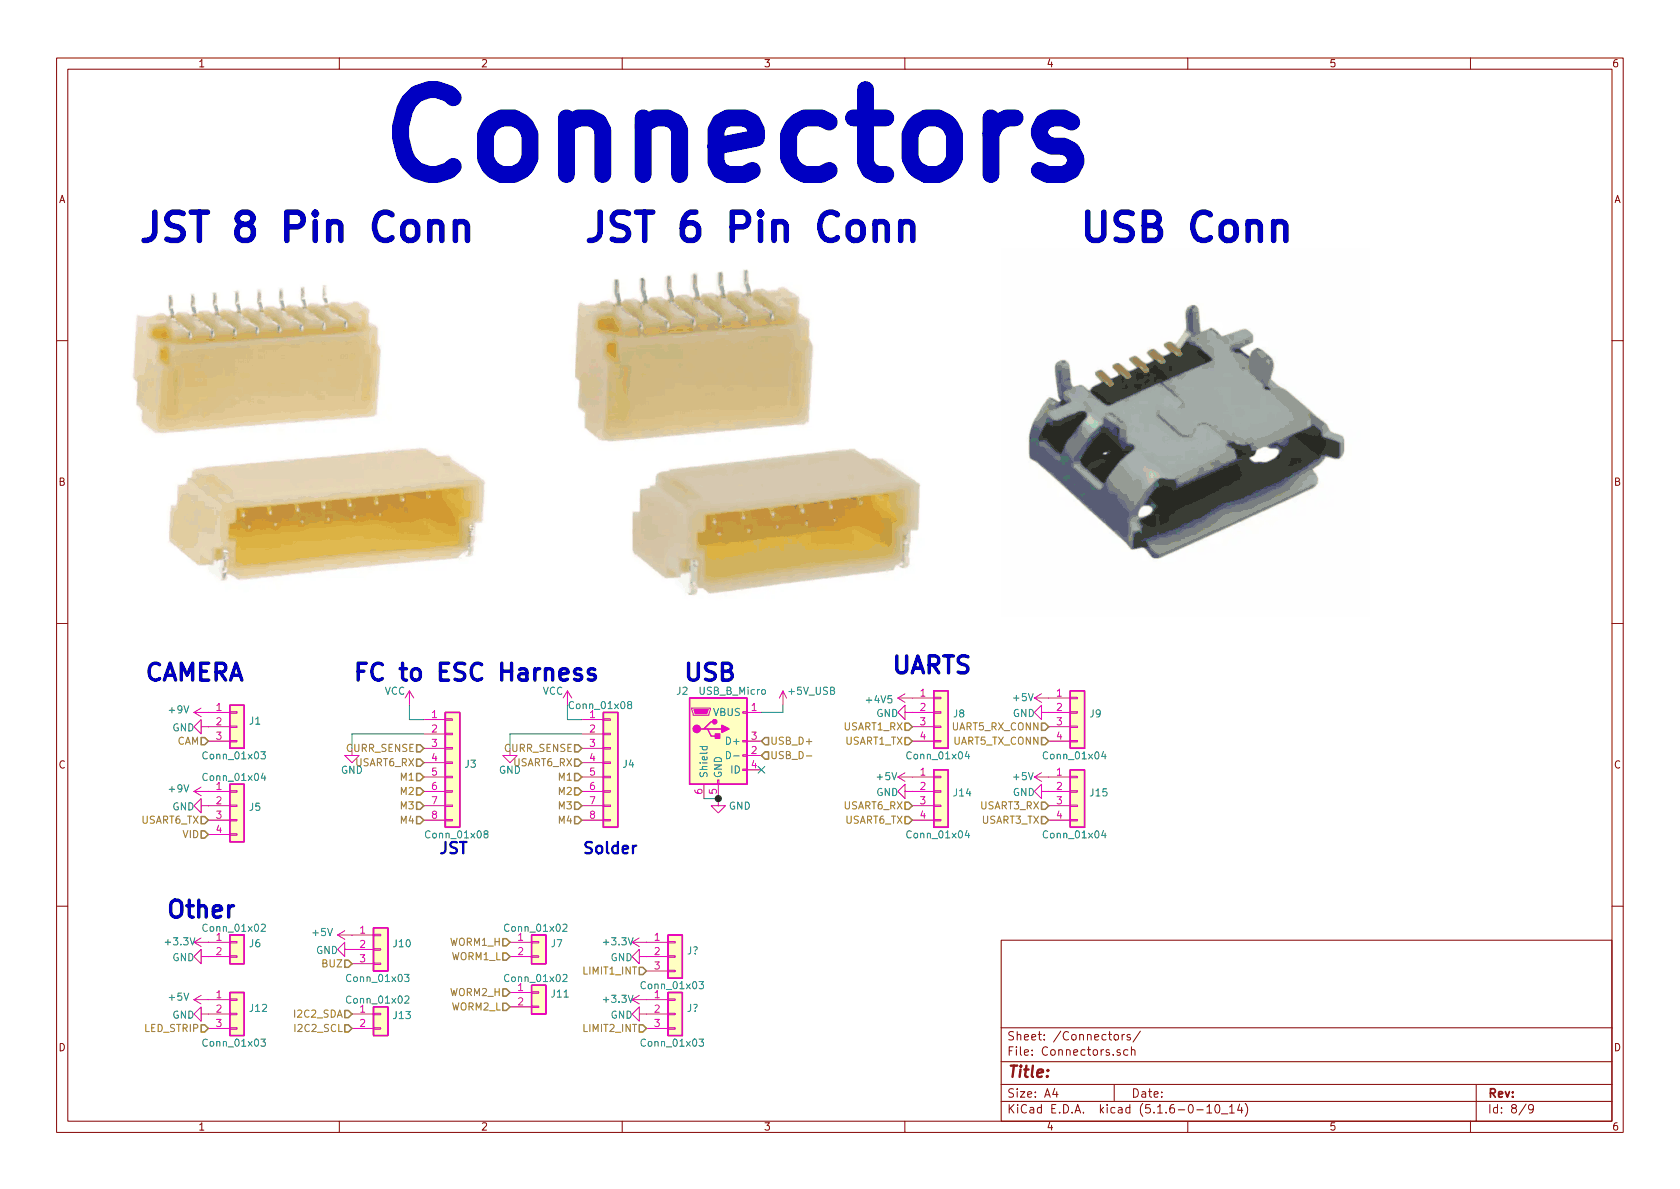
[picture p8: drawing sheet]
EESchema Schematic File Version 4
EELAYER 30 0
EELAYER END
$Descr A4 11693 8268
encoding utf-8
Sheet 8 9
Title ""
Date ""
Rev ""
Comp ""
Comment1 ""
Comment2 ""
Comment3 ""
Comment4 ""
$EndDescr
$Comp
L Connector_Generic:Conn_01x04 J?
U 1 1
P 1650 5600
AR Path="/60A86529" Ref="J?"  Part="1" 
AR Path="/60A7361B/60A86529" Ref="J5"  Part="1" 
F 0 "J5" H 1730 5592 50  0000 L CNN
F 1 "Conn_01x04" H 1400 5800 50  0000 L CNN
F 2 "Connector_Wire:SolderWire-0.1sqmm_1x04_P3.6mm_D0.4mm_OD1mm" H 1650 5600 50  0001 C CNN
F 3 "~" H 1650 5600 50  0001 C CNN
	1    1650 5600
	1    0    0    -1  
$EndComp
$Comp
L Connector_Generic:Conn_01x02 J?
U 1 1
P 1650 6550
AR Path="/60A86532" Ref="J?"  Part="1" 
AR Path="/60A7361B/60A86532" Ref="J6"  Part="1" 
F 0 "J6" H 1730 6542 50  0000 L CNN
F 1 "Conn_01x02" H 1400 6650 50  0000 L CNN
F 2 "Connector_Wire:SolderWire-0.1sqmm_1x02_P3.6mm_D0.4mm_OD1mm" H 1650 6550 50  0001 C CNN
F 3 "~" H 1650 6550 50  0001 C CNN
	1    1650 6550
	1    0    0    -1  
$EndComp
$Comp
L power:GND #PWR?
U 1 1
P 1450 6650
AR Path="/60A86538" Ref="#PWR?"  Part="1" 
AR Path="/60A7361B/60A86538" Ref="#PWR087"  Part="1" 
F 0 "#PWR087" H 1450 6400 50  0001 C CNN
F 1 "GND" V 1455 6477 50  0000 C CNN
F 2 "" H 1450 6650 50  0001 C CNN
F 3 "" H 1450 6650 50  0001 C CNN
	1    1450 6650
	0    1    1    0   
$EndComp
$Comp
L power:+3.3V #PWR?
U 1 1
P 1450 6550
AR Path="/60A8653E" Ref="#PWR?"  Part="1" 
AR Path="/60A7361B/60A8653E" Ref="#PWR083"  Part="1" 
F 0 "#PWR083" H 1450 6400 50  0001 C CNN
F 1 "+3.3V" V 1450 6750 50  0000 C CNN
F 2 "" H 1450 6550 50  0001 C CNN
F 3 "" H 1450 6550 50  0001 C CNN
	1    1450 6550
	0    -1   -1   0   
$EndComp
$Comp
L Connector_Generic:Conn_01x02 J?
U 1 1
P 2650 7050
AR Path="/60A86544" Ref="J?"  Part="1" 
AR Path="/60A7361B/60A86544" Ref="J13"  Part="1" 
F 0 "J13" H 2730 7042 50  0000 L CNN
F 1 "Conn_01x02" H 2400 7150 50  0000 L CNN
F 2 "Connector_Wire:SolderWire-0.1sqmm_1x02_P3.6mm_D0.4mm_OD1mm" H 2650 7050 50  0001 C CNN
F 3 "~" H 2650 7050 50  0001 C CNN
	1    2650 7050
	1    0    0    -1  
$EndComp
$Comp
L power:GND #PWR?
U 1 1
P 1450 5600
AR Path="/60A8654A" Ref="#PWR?"  Part="1" 
AR Path="/60A7361B/60A8654A" Ref="#PWR079"  Part="1" 
F 0 "#PWR079" H 1450 5350 50  0001 C CNN
F 1 "GND" V 1455 5427 50  0000 C CNN
F 2 "" H 1450 5600 50  0001 C CNN
F 3 "" H 1450 5600 50  0001 C CNN
	1    1450 5600
	0    1    1    0   
$EndComp
$Comp
L Connector_Generic:Conn_01x04 J?
U 1 1
P 6550 5500
AR Path="/60A86550" Ref="J?"  Part="1" 
AR Path="/60A7361B/60A86550" Ref="J14"  Part="1" 
F 0 "J14" H 6630 5492 50  0000 L CNN
F 1 "Conn_01x04" H 6300 5200 50  0000 L CNN
F 2 "Connector_Wire:SolderWire-0.1sqmm_1x04_P3.6mm_D0.4mm_OD1mm" H 6550 5500 50  0001 C CNN
F 3 "~" H 6550 5500 50  0001 C CNN
	1    6550 5500
	1    0    0    -1  
$EndComp
$Comp
L power:GND #PWR?
U 1 1
P 6350 5500
AR Path="/60A86558" Ref="#PWR?"  Part="1" 
AR Path="/60A7361B/60A86558" Ref="#PWR092"  Part="1" 
F 0 "#PWR092" H 6350 5250 50  0001 C CNN
F 1 "GND" V 6355 5327 50  0000 C CNN
F 2 "" H 6350 5500 50  0001 C CNN
F 3 "" H 6350 5500 50  0001 C CNN
	1    6350 5500
	0    1    1    0   
$EndComp
$Comp
L Connector_Generic:Conn_01x03 J?
U 1 1
P 2650 6600
AR Path="/60A8657B" Ref="J?"  Part="1" 
AR Path="/60A7361B/60A8657B" Ref="J10"  Part="1" 
F 0 "J10" H 2730 6642 50  0000 L CNN
F 1 "Conn_01x03" H 2400 6400 50  0000 L CNN
F 2 "Connector_Wire:SolderWire-0.1sqmm_1x03_P3.6mm_D0.4mm_OD1mm" H 2650 6600 50  0001 C CNN
F 3 "~" H 2650 6600 50  0001 C CNN
	1    2650 6600
	1    0    0    -1  
$EndComp
$Comp
L power:+5V #PWR?
U 1 1
P 2450 6500
AR Path="/60A86581" Ref="#PWR?"  Part="1" 
AR Path="/60A7361B/60A86581" Ref="#PWR082"  Part="1" 
F 0 "#PWR082" H 2450 6350 50  0001 C CNN
F 1 "+5V" V 2465 6628 50  0000 L CNN
F 2 "" H 2450 6500 50  0001 C CNN
F 3 "" H 2450 6500 50  0001 C CNN
	1    2450 6500
	0    -1   -1   0   
$EndComp
$Comp
L power:GND #PWR?
U 1 1
P 2450 6600
AR Path="/60A86587" Ref="#PWR?"  Part="1" 
AR Path="/60A7361B/60A86587" Ref="#PWR086"  Part="1" 
F 0 "#PWR086" H 2450 6350 50  0001 C CNN
F 1 "GND" V 2455 6427 50  0000 C CNN
F 2 "" H 2450 6600 50  0001 C CNN
F 3 "" H 2450 6600 50  0001 C CNN
	1    2450 6600
	0    1    1    0   
$EndComp
Text Notes 2450 4750 0    118  ~ 24
FC to ESC Harness
$Comp
L Connector_Generic:Conn_01x04 J?
U 1 1
P 6550 4950
AR Path="/60A86590" Ref="J?"  Part="1" 
AR Path="/60A7361B/60A86590" Ref="J8"  Part="1" 
F 0 "J8" H 6630 4942 50  0000 L CNN
F 1 "Conn_01x04" H 6300 4650 50  0000 L CNN
F 2 "Connector_Wire:SolderWire-0.1sqmm_1x04_P3.6mm_D0.4mm_OD1mm" H 6550 4950 50  0001 C CNN
F 3 "~" H 6550 4950 50  0001 C CNN
	1    6550 4950
	1    0    0    -1  
$EndComp
$Comp
L power:GND #PWR?
U 1 1
P 6350 4950
AR Path="/60A86597" Ref="#PWR?"  Part="1" 
AR Path="/60A7361B/60A86597" Ref="#PWR084"  Part="1" 
F 0 "#PWR084" H 6350 4700 50  0001 C CNN
F 1 "GND" V 6355 4777 50  0000 C CNN
F 2 "" H 6350 4950 50  0001 C CNN
F 3 "" H 6350 4950 50  0001 C CNN
	1    6350 4950
	0    1    1    0   
$EndComp
Text Notes 6200 4700 0    118  ~ 24
UARTS
$Comp
L power:GND #PWR?
U 1 1
P 1450 5050
AR Path="/60A865A5" Ref="#PWR?"  Part="1" 
AR Path="/60A7361B/60A865A5" Ref="#PWR074"  Part="1" 
F 0 "#PWR074" H 1450 4800 50  0001 C CNN
F 1 "GND" V 1455 4877 50  0000 C CNN
F 2 "" H 1450 5050 50  0001 C CNN
F 3 "" H 1450 5050 50  0001 C CNN
	1    1450 5050
	0    1    1    0   
$EndComp
Text Notes 1000 4750 0    118  ~ 24
CAMERA
$Comp
L Connector_Generic:Conn_01x08 J?
U 1 1
P 3150 5300
AR Path="/60A865C9" Ref="J?"  Part="1" 
AR Path="/60A7361B/60A865C9" Ref="J3"  Part="1" 
F 0 "J3" H 3230 5292 50  0000 L CNN
F 1 "Conn_01x08" H 2950 4800 50  0000 L CNN
F 2 "Connector_JST:JST_SH_SM08B-SRSS-TB_1x08-1MP_P1.00mm_Horizontal" H 3150 5300 50  0001 C CNN
F 3 "~" H 3150 5300 50  0001 C CNN
	1    3150 5300
	1    0    0    -1  
$EndComp
$Comp
L power:+5V #PWR?
U 1 1
P 6350 5400
AR Path="/60A86601" Ref="#PWR?"  Part="1" 
AR Path="/60A7361B/60A86601" Ref="#PWR089"  Part="1" 
F 0 "#PWR089" H 6350 5250 50  0001 C CNN
F 1 "+5V" V 6350 5500 50  0000 L CNN
F 2 "" H 6350 5400 50  0001 C CNN
F 3 "" H 6350 5400 50  0001 C CNN
	1    6350 5400
	0    -1   -1   0   
$EndComp
$Comp
L Connector_Generic:Conn_01x03 J?
U 1 1
P 1650 7050
AR Path="/60A8661B" Ref="J?"  Part="1" 
AR Path="/60A7361B/60A8661B" Ref="J12"  Part="1" 
F 0 "J12" H 1730 7092 50  0000 L CNN
F 1 "Conn_01x03" H 1400 6850 50  0000 L CNN
F 2 "Connector_Wire:SolderWire-0.1sqmm_1x03_P3.6mm_D0.4mm_OD1mm" H 1650 7050 50  0001 C CNN
F 3 "~" H 1650 7050 50  0001 C CNN
	1    1650 7050
	1    0    0    -1  
$EndComp
$Comp
L power:+5V #PWR?
U 1 1
P 1450 6950
AR Path="/60A86621" Ref="#PWR?"  Part="1" 
AR Path="/60A7361B/60A86621" Ref="#PWR088"  Part="1" 
F 0 "#PWR088" H 1450 6800 50  0001 C CNN
F 1 "+5V" V 1465 7078 50  0000 L CNN
F 2 "" H 1450 6950 50  0001 C CNN
F 3 "" H 1450 6950 50  0001 C CNN
	1    1450 6950
	0    -1   -1   0   
$EndComp
$Comp
L power:GND #PWR?
U 1 1
P 1450 7050
AR Path="/60A86627" Ref="#PWR?"  Part="1" 
AR Path="/60A7361B/60A86627" Ref="#PWR091"  Part="1" 
F 0 "#PWR091" H 1450 6800 50  0001 C CNN
F 1 "GND" V 1455 6877 50  0000 C CNN
F 2 "" H 1450 7050 50  0001 C CNN
F 3 "" H 1450 7050 50  0001 C CNN
	1    1450 7050
	0    1    1    0   
$EndComp
$Comp
L power:+9V #PWR?
U 1 1
P 1450 4950
AR Path="/60A86649" Ref="#PWR?"  Part="1" 
AR Path="/60A7361B/60A86649" Ref="#PWR073"  Part="1" 
F 0 "#PWR073" H 1450 4800 50  0001 C CNN
F 1 "+9V" V 1465 5078 50  0000 L CNN
F 2 "" H 1450 4950 50  0001 C CNN
F 3 "" H 1450 4950 50  0001 C CNN
	1    1450 4950
	0    -1   -1   0   
$EndComp
$Comp
L power:+9V #PWR?
U 1 1
P 1450 5500
AR Path="/60A8664F" Ref="#PWR?"  Part="1" 
AR Path="/60A7361B/60A8664F" Ref="#PWR077"  Part="1" 
F 0 "#PWR077" H 1450 5350 50  0001 C CNN
F 1 "+9V" V 1465 5628 50  0000 L CNN
F 2 "" H 1450 5500 50  0001 C CNN
F 3 "" H 1450 5500 50  0001 C CNN
	1    1450 5500
	0    -1   -1   0   
$EndComp
Text HLabel 2450 7050 0    50   Input ~ 0
I2C2_SDA
Text HLabel 2450 7150 0    50   Input ~ 0
I2C2_SCL
Text HLabel 2450 6700 0    50   Input ~ 0
BUZ
Text HLabel 1450 7150 0    50   Input ~ 0
LED_STRIP
Text HLabel 6350 5150 0    50   Input ~ 0
USART1_TX
Text HLabel 6350 5050 0    50   Input ~ 0
USART1_RX
Text HLabel 6350 5700 0    50   Input ~ 0
USART6_TX
Text HLabel 6350 5600 0    50   Input ~ 0
USART6_RX
$Comp
L Connector_Generic:Conn_01x08 J?
U 1 1
P 4250 5300
AR Path="/60A86564" Ref="J?"  Part="1" 
AR Path="/60A7361B/60A86564" Ref="J4"  Part="1" 
F 0 "J4" H 4330 5292 50  0000 L CNN
F 1 "Conn_01x08" H 3950 5700 50  0000 L CNN
F 2 "Connector_Wire:SolderWire-0.1sqmm_1x08_D0.4mm_OD1mm" H 4250 5300 50  0001 C CNN
F 3 "~" H 4250 5300 50  0001 C CNN
	1    4250 5300
	1    0    0    -1  
$EndComp
Text HLabel 1450 5150 0    50   Input ~ 0
CAM
Text HLabel 1450 5700 0    50   Input ~ 0
USART6_TX
Text HLabel 1450 5800 0    50   Input ~ 0
VID
Text Notes 1150 6400 0    118  ~ 24
Other
Text Notes 3050 5950 0    79   ~ 16
JST
Text Notes 4050 5950 0    79   ~ 16
Solder
$Comp
L Connector_Generic:Conn_01x03 J?
U 1 1
P 1650 5050
AR Path="/608E6C63" Ref="J?"  Part="1" 
AR Path="/60A7361B/608E6C63" Ref="J1"  Part="1" 
F 0 "J1" H 1730 5092 50  0000 L CNN
F 1 "Conn_01x03" H 1400 4850 50  0000 L CNN
F 2 "Connector_Wire:SolderWire-0.1sqmm_1x03_P3.6mm_D0.4mm_OD1mm" H 1650 5050 50  0001 C CNN
F 3 "~" H 1650 5050 50  0001 C CNN
	1    1650 5050
	1    0    0    -1  
$EndComp
$Comp
L Connector:USB_B_Micro J2
U 1 1
P 5000 5150
F 0 "J2" H 4750 5500 50  0000 C CNN
F 1 "USB_B_Micro" H 5100 5500 50  0000 C CNN
F 2 "Connector_USB:USB_Micro-B_Amphenol_10103594-0001LF_Horizontal" H 5150 5100 50  0001 C CNN
F 3 "https://cdn.amphenol-icc.com/media/wysiwyg/files/drawing/10103594.pdf?__cf_chl_jschl_tk__=74265aad6dc4e0ab5dde3f4fade417e725ab64fd-1623986333-0-AdNKRw7XEb3d4uGvrTaSRn-MLT_-FxI2jNkpRI1njKCs8A2NQdsTow84bBZB3ucR9IqG-Jzh8dRl4NE80hm_nHi_SZMh3AKX8gmLuonSGVQt8EMDc1G7aI3zaW4H6cvKqu0HqJZ29abXlZCBSJR1BWp4tNqGAV7GmCiz6jB9_eN990aPKCX-ICsd41Mg5iOGqWB80P6UL-hnnGZBG5FEtPgy-QDCJ6ZGUx6Zivl7olnMPuQtCFx78UX9MxxVLAVuipvQA5r0hxOurrtcYPtIpsug_ppCKz9obEo7NObXTh98QnAh124CVJnk1kplWVBhC6NGh4ABQl1FNzXV7n1JKKUWJrIJEglA5zEF7iXltSWpCThM6wkS7SNIgzkCx3Dx1s2h7kk8ScqLje2FvPofy90QeHM5owr2TCkP2aI7ylb-_dl0IxxB_rJHckgXTSCYn57WfnRIEa8jl-rRt1kyecxT1eJ2kv5ou3XdGBKjnLqShKWuoIuE7qUe16quaJrsPg" H 5150 5100 50  0001 C CNN
	1    5000 5150
	1    0    0    -1  
$EndComp
NoConn ~ 5300 5350
$Comp
L power:GND #PWR078
U 1 1
P 5000 5550
F 0 "#PWR078" H 5000 5300 50  0001 C CNN
F 1 "GND" H 5150 5500 50  0000 C CNN
F 2 "" H 5000 5550 50  0001 C CNN
F 3 "" H 5000 5550 50  0001 C CNN
	1    5000 5550
	1    0    0    -1  
$EndComp
Wire Wire Line
	4900 5550 5000 5550
$Comp
L power:+5V_USB #PWR072
U 1 1
P 5450 4900
F 0 "#PWR072" H 5450 4800 50  0001 C CNN
F 1 "+5V_USB" H 5650 5000 50  0000 C CNN
F 2 "" H 5450 4900 50  0001 C CNN
F 3 "" H 5450 4900 50  0001 C CNN
	1    5450 4900
	1    0    0    -1  
$EndComp
Connection ~ 5000 5550
Wire Wire Line
	5450 4950 5450 4900
Wire Wire Line
	5450 4950 5300 4950
Text HLabel 5300 5150 2    50   Input ~ 0
USB_D+
Text HLabel 5300 5250 2    50   Input ~ 0
USB_D-
Text Notes 4750 4750 0    118  ~ 24
USB
Text Notes 950  1700 0    197  ~ 39
JST 8 Pin Conn
Text Notes 4050 1700 0    197  ~ 39
JST 6 Pin Conn
Text Notes 7500 1700 0    197  ~ 39
USB Conn
Text Notes 2600 1300 0    591  ~ 118
Connectors
$Comp
L power:VCC #PWR?
U 1 1
P 3950 4900
AR Path="/60DC538C" Ref="#PWR?"  Part="1" 
AR Path="/60A7361B/60DC538C" Ref="#PWR071"  Part="1" 
F 0 "#PWR071" H 3950 4750 50  0001 C CNN
F 1 "VCC" H 3850 5000 50  0000 C CNN
F 2 "" H 3950 4900 50  0001 C CNN
F 3 "" H 3950 4900 50  0001 C CNN
	1    3950 4900
	1    0    0    -1  
$EndComp
$Comp
L power:GND #PWR?
U 1 1
P 3550 5200
AR Path="/60DC5392" Ref="#PWR?"  Part="1" 
AR Path="/60A7361B/60DC5392" Ref="#PWR076"  Part="1" 
F 0 "#PWR076" H 3550 4950 50  0001 C CNN
F 1 "GND" H 3550 5050 50  0000 C CNN
F 2 "" H 3550 5200 50  0001 C CNN
F 3 "" H 3550 5200 50  0001 C CNN
	1    3550 5200
	1    0    0    -1  
$EndComp
Text HLabel 4050 5500 0    50   Input ~ 0
M2
Text HLabel 4050 5400 0    50   Input ~ 0
M1
Text HLabel 4050 5600 0    50   Input ~ 0
M3
Text HLabel 4050 5700 0    50   Input ~ 0
M4
Text HLabel 4050 5300 0    50   Input ~ 0
USART6_RX
Text HLabel 4050 5200 0    50   Input ~ 0
CURR_SENSE
Wire Wire Line
	3950 4900 3950 5000
Wire Wire Line
	3950 5000 4050 5000
Wire Wire Line
	3550 5100 3550 5200
Wire Wire Line
	3550 5100 4050 5100
$Comp
L power:VCC #PWR?
U 1 1
P 2850 4900
AR Path="/60DD5891" Ref="#PWR?"  Part="1" 
AR Path="/60A7361B/60DD5891" Ref="#PWR070"  Part="1" 
F 0 "#PWR070" H 2850 4750 50  0001 C CNN
F 1 "VCC" H 2750 5000 50  0000 C CNN
F 2 "" H 2850 4900 50  0001 C CNN
F 3 "" H 2850 4900 50  0001 C CNN
	1    2850 4900
	1    0    0    -1  
$EndComp
$Comp
L power:GND #PWR?
U 1 1
P 2450 5200
AR Path="/60DD5897" Ref="#PWR?"  Part="1" 
AR Path="/60A7361B/60DD5897" Ref="#PWR075"  Part="1" 
F 0 "#PWR075" H 2450 4950 50  0001 C CNN
F 1 "GND" H 2450 5050 50  0000 C CNN
F 2 "" H 2450 5200 50  0001 C CNN
F 3 "" H 2450 5200 50  0001 C CNN
	1    2450 5200
	1    0    0    -1  
$EndComp
Text HLabel 2950 5500 0    50   Input ~ 0
M2
Text HLabel 2950 5400 0    50   Input ~ 0
M1
Text HLabel 2950 5600 0    50   Input ~ 0
M3
Text HLabel 2950 5700 0    50   Input ~ 0
M4
Text HLabel 2950 5300 0    50   Input ~ 0
USART6_RX
Text HLabel 2950 5200 0    50   Input ~ 0
CURR_SENSE
Wire Wire Line
	2850 4900 2850 5000
Wire Wire Line
	2850 5000 2950 5000
Wire Wire Line
	2450 5100 2450 5200
Wire Wire Line
	2450 5100 2950 5100
$Comp
L Connector_Generic:Conn_01x04 J?
U 1 1
P 7500 5500
AR Path="/61813225" Ref="J?"  Part="1" 
AR Path="/60A7361B/61813225" Ref="J15"  Part="1" 
F 0 "J15" H 7580 5492 50  0000 L CNN
F 1 "Conn_01x04" H 7250 5200 50  0000 L CNN
F 2 "Connector_Wire:SolderWire-0.1sqmm_1x04_P3.6mm_D0.4mm_OD1mm" H 7500 5500 50  0001 C CNN
F 3 "~" H 7500 5500 50  0001 C CNN
	1    7500 5500
	1    0    0    -1  
$EndComp
$Comp
L power:GND #PWR?
U 1 1
P 7300 5500
AR Path="/6181322B" Ref="#PWR?"  Part="1" 
AR Path="/60A7361B/6181322B" Ref="#PWR093"  Part="1" 
F 0 "#PWR093" H 7300 5250 50  0001 C CNN
F 1 "GND" V 7305 5327 50  0000 C CNN
F 2 "" H 7300 5500 50  0001 C CNN
F 3 "" H 7300 5500 50  0001 C CNN
	1    7300 5500
	0    1    1    0   
$EndComp
$Comp
L power:+5V #PWR?
U 1 1
P 7300 5400
AR Path="/61813231" Ref="#PWR?"  Part="1" 
AR Path="/60A7361B/61813231" Ref="#PWR090"  Part="1" 
F 0 "#PWR090" H 7300 5250 50  0001 C CNN
F 1 "+5V" V 7300 5500 50  0000 L CNN
F 2 "" H 7300 5400 50  0001 C CNN
F 3 "" H 7300 5400 50  0001 C CNN
	1    7300 5400
	0    -1   -1   0   
$EndComp
Text HLabel 7300 5700 0    50   Input ~ 0
USART3_TX
Text HLabel 7300 5600 0    50   Input ~ 0
USART3_RX
Text HLabel 4500 6750 0    50   Input ~ 0
LIMIT1_INT
Text HLabel 4500 7150 0    50   Input ~ 0
LIMIT2_INT
$Comp
L Connector_Generic:Conn_01x02 J?
U 1 1
P 3750 6550
AR Path="/6184EF41" Ref="J?"  Part="1" 
AR Path="/60A7361B/6184EF41" Ref="J7"  Part="1" 
F 0 "J7" H 3830 6542 50  0000 L CNN
F 1 "Conn_01x02" H 3500 6650 50  0000 L CNN
F 2 "Connector_Wire:SolderWire-0.75sqmm_1x02_P4.8mm_D1.25mm_OD2.3mm" H 3750 6550 50  0001 C CNN
F 3 "~" H 3750 6550 50  0001 C CNN
	1    3750 6550
	1    0    0    -1  
$EndComp
$Comp
L Connector_Generic:Conn_01x02 J?
U 1 1
P 3750 6900
AR Path="/6184F555" Ref="J?"  Part="1" 
AR Path="/60A7361B/6184F555" Ref="J11"  Part="1" 
F 0 "J11" H 3830 6892 50  0000 L CNN
F 1 "Conn_01x02" H 3500 7000 50  0000 L CNN
F 2 "Connector_Wire:SolderWire-0.75sqmm_1x02_P4.8mm_D1.25mm_OD2.3mm" H 3750 6900 50  0001 C CNN
F 3 "~" H 3750 6900 50  0001 C CNN
	1    3750 6900
	1    0    0    -1  
$EndComp
Text HLabel 3550 6550 0    50   Input ~ 0
WORM1_H
Text HLabel 3550 6650 0    50   Input ~ 0
WORM1_L
Text HLabel 3550 6900 0    50   Input ~ 0
WORM2_H
Text HLabel 3550 7000 0    50   Input ~ 0
WORM2_L
$Comp
L Connector_Generic:Conn_01x04 J?
U 1 1
P 7500 4950
AR Path="/61848990" Ref="J?"  Part="1" 
AR Path="/60A7361B/61848990" Ref="J9"  Part="1" 
F 0 "J9" H 7580 4942 50  0000 L CNN
F 1 "Conn_01x04" H 7250 4650 50  0000 L CNN
F 2 "Connector_Wire:SolderWire-0.1sqmm_1x04_P3.6mm_D0.4mm_OD1mm" H 7500 4950 50  0001 C CNN
F 3 "~" H 7500 4950 50  0001 C CNN
	1    7500 4950
	1    0    0    -1  
$EndComp
$Comp
L power:GND #PWR?
U 1 1
P 7300 4950
AR Path="/61848996" Ref="#PWR?"  Part="1" 
AR Path="/60A7361B/61848996" Ref="#PWR085"  Part="1" 
F 0 "#PWR085" H 7300 4700 50  0001 C CNN
F 1 "GND" V 7305 4777 50  0000 C CNN
F 2 "" H 7300 4950 50  0001 C CNN
F 3 "" H 7300 4950 50  0001 C CNN
	1    7300 4950
	0    1    1    0   
$EndComp
$Comp
L power:+5V #PWR?
U 1 1
P 7300 4850
AR Path="/6184899C" Ref="#PWR?"  Part="1" 
AR Path="/60A7361B/6184899C" Ref="#PWR081"  Part="1" 
F 0 "#PWR081" H 7300 4700 50  0001 C CNN
F 1 "+5V" V 7300 4950 50  0000 L CNN
F 2 "" H 7300 4850 50  0001 C CNN
F 3 "" H 7300 4850 50  0001 C CNN
	1    7300 4850
	0    -1   -1   0   
$EndComp
Text HLabel 7300 5050 0    50   Input ~ 0
UART5_RX_CONN
Text HLabel 7300 5150 0    50   Input ~ 0
UART5_TX_CONN
$Comp
L power:+4V5 #PWR0127
U 1 1
P 6400 4850
F 0 "#PWR0127" H 6575 4925 50  0001 C CNN
F 1 "+4V5" V 6385 5028 50  0000 L CNN
F 2 "" H 6400 4850 50  0001 C CNN
F 3 "" H 6400 4850 50  0001 C CNN
	1    6400 4850
	0    -1   -1   0   
$EndComp
$Comp
L power:GND #PWR?
U 1 1
P 4500 6650
AR Path="/61907EFD" Ref="#PWR?"  Part="1" 
AR Path="/60A7361B/61907EFD" Ref="#PWR?"  Part="1" 
F 0 "#PWR?" H 4500 6400 50  0001 C CNN
F 1 "GND" V 4505 6477 50  0000 C CNN
F 2 "" H 4500 6650 50  0001 C CNN
F 3 "" H 4500 6650 50  0001 C CNN
	1    4500 6650
	0    1    1    0   
$EndComp
$Comp
L power:+3.3V #PWR?
U 1 1
P 4500 6550
AR Path="/61907F03" Ref="#PWR?"  Part="1" 
AR Path="/60A7361B/61907F03" Ref="#PWR?"  Part="1" 
F 0 "#PWR?" H 4500 6400 50  0001 C CNN
F 1 "+3.3V" V 4500 6750 50  0000 C CNN
F 2 "" H 4500 6550 50  0001 C CNN
F 3 "" H 4500 6550 50  0001 C CNN
	1    4500 6550
	0    -1   -1   0   
$EndComp
$Comp
L power:GND #PWR?
U 1 1
P 4500 7050
AR Path="/619084F2" Ref="#PWR?"  Part="1" 
AR Path="/60A7361B/619084F2" Ref="#PWR?"  Part="1" 
F 0 "#PWR?" H 4500 6800 50  0001 C CNN
F 1 "GND" V 4505 6877 50  0000 C CNN
F 2 "" H 4500 7050 50  0001 C CNN
F 3 "" H 4500 7050 50  0001 C CNN
	1    4500 7050
	0    1    1    0   
$EndComp
$Comp
L power:+3.3V #PWR?
U 1 1
P 4500 6950
AR Path="/619084F8" Ref="#PWR?"  Part="1" 
AR Path="/60A7361B/619084F8" Ref="#PWR?"  Part="1" 
F 0 "#PWR?" H 4500 6800 50  0001 C CNN
F 1 "+3.3V" V 4500 7150 50  0000 C CNN
F 2 "" H 4500 6950 50  0001 C CNN
F 3 "" H 4500 6950 50  0001 C CNN
	1    4500 6950
	0    -1   -1   0   
$EndComp
$Comp
L Connector_Generic:Conn_01x03 J?
U 1 1
P 4700 6650
AR Path="/61908F8F" Ref="J?"  Part="1" 
AR Path="/60A7361B/61908F8F" Ref="J?"  Part="1" 
F 0 "J?" H 4780 6692 50  0000 L CNN
F 1 "Conn_01x03" H 4450 6450 50  0000 L CNN
F 2 "Connector_Wire:SolderWire-0.1sqmm_1x03_P3.6mm_D0.4mm_OD1mm" H 4700 6650 50  0001 C CNN
F 3 "~" H 4700 6650 50  0001 C CNN
	1    4700 6650
	1    0    0    -1  
$EndComp
$Comp
L Connector_Generic:Conn_01x03 J?
U 1 1
P 4700 7050
AR Path="/6190975F" Ref="J?"  Part="1" 
AR Path="/60A7361B/6190975F" Ref="J?"  Part="1" 
F 0 "J?" H 4780 7092 50  0000 L CNN
F 1 "Conn_01x03" H 4450 6850 50  0000 L CNN
F 2 "Connector_Wire:SolderWire-0.1sqmm_1x03_P3.6mm_D0.4mm_OD1mm" H 4700 7050 50  0001 C CNN
F 3 "~" H 4700 7050 50  0001 C CNN
	1    4700 7050
	1    0    0    -1  
$EndComp
$EndSCHEMATC
